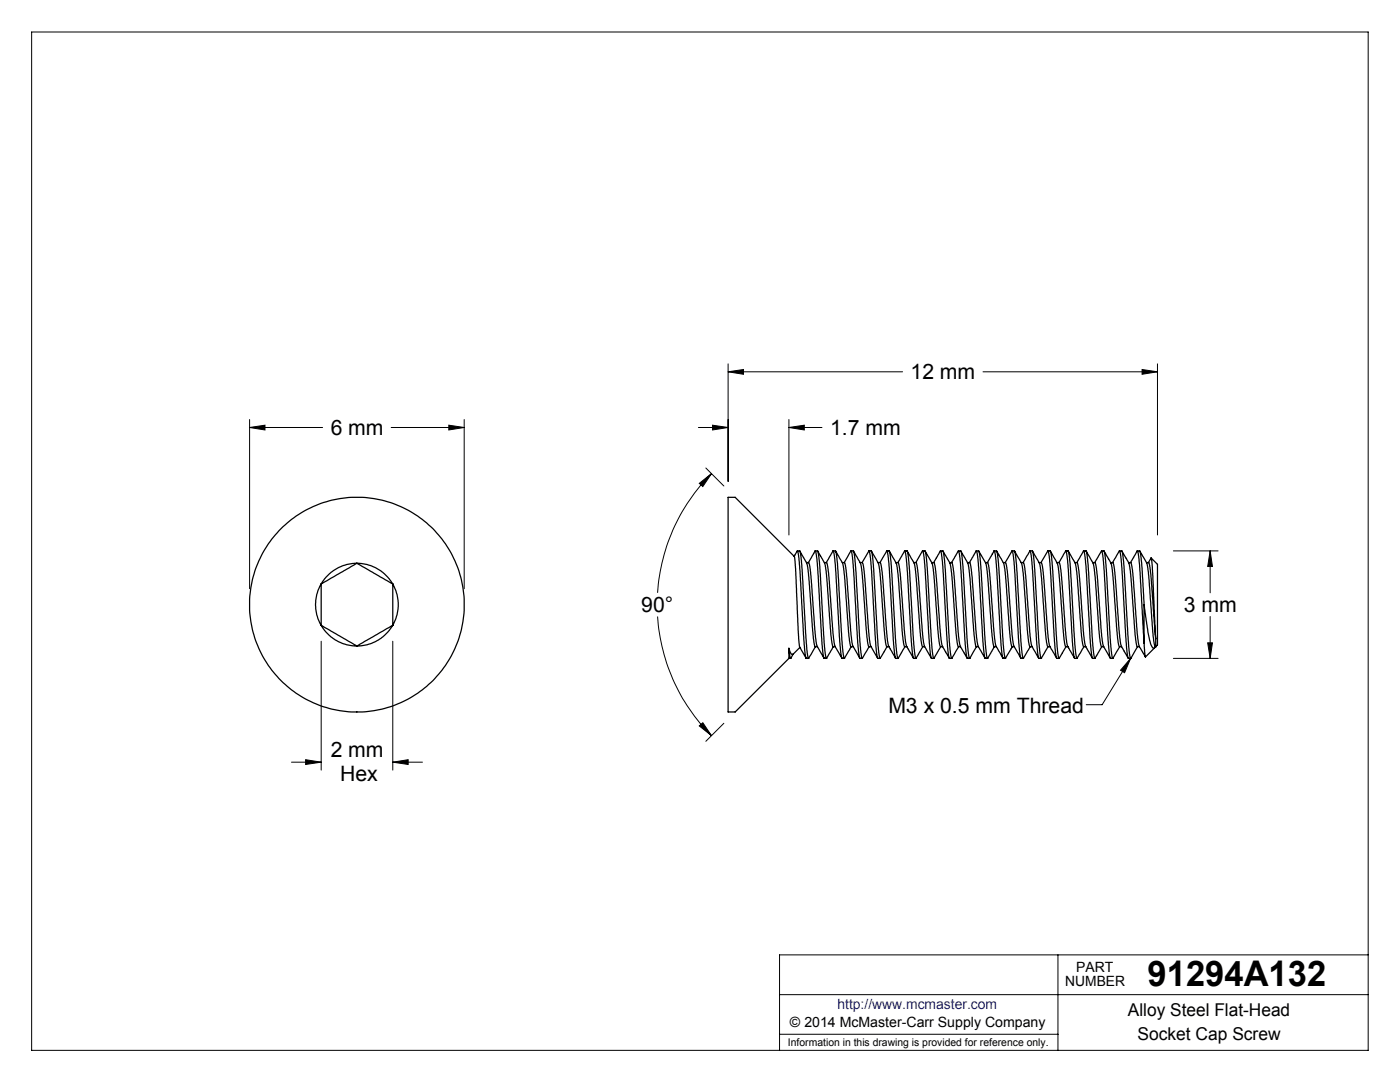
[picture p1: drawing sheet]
<svg xmlns="http://www.w3.org/2000/svg" width="279mm" height="216mm" viewBox="0 0 279 216" stroke-linecap="round" stroke-linejoin="round" font-family="sans-serif">
<g fill="none" stroke="#000" stroke-width=".2">
<path d="M6.3 6.4h266.7v203.2h-266.7zM145.3 74.2l3.1-.5v1zM145.3 72.6v23.5M145.3 74.2h34.8M196.2 74.2h34.8M227.9 73.7l3.1 .5-3.1 .5zM231 72.6v34.2M49.8 85.3l3.1-.5v1zM49.8 83.7v33.8M49.8 85.3h14.6M78.1 85.3h14.5M89.6 84.8l3 .5-3 .5z"/>
<path d="M92.6 83.7v33.8M139.4 85.3h5.9M139.6 96.4l2.4-1.9-1.7 2.6zM140.9 93.4l3.6 3.6M142 94.5a36.9 36.9 0 0 0-10.8 23.8M142.2 84.8l3.1 .5-3.1 .5zM157.4 85.3l3.1-.5v1zM157.4 85.3h6.6M157.4 83.7v23.1M234.2 109.9h8.9M241.5 109.9l.5 3.1h-1zM241.5 109.9v8.4"/>
<path d="M64.1 128v25.7M78.4 128v25.7M131.2 123a36.9 36.9 0 0 0 10.8 23.8M225.6 131.4l-1.2 2.8-.8-.5zM225.6 131.4l-5.6 9.2h-3.2M234.2 131.4h8.9M241 128.3h1l-.5 3.1zM241.5 123v8.4M58.2 152.1h5.9M61 151.6l3.1 .5-3.1 .4zM78.4 152.1l3.1-.5v.9zM78.4 152.1h5.9"/>
<path d="M139.6 144.9l.7-.7 1.7 2.6zM144.5 144.3l-3.6 3.6M155.6 198.5h117.4M211.1 190.5v19.1M273 190.5h-117.4v19.1M155.6 206.4h55.5"/>
</g>
<g fill="#000">
<path d="M225.6 131.4l-1.2 2.8-.8-.5z"/>
<path d="M49.8 85.3l3.1-.5v1zM89.6 84.8l3 .5-3 .5zM61 151.6l3.1 .5-3.1 .4zM78.4 152.1l3.1-.5v.9zM145.3 74.2l3.1-.5v1zM227.9 73.7l3.1 .5-3.1 .5zM241.5 109.9l.5 3.1h-1zM241 128.3h1l-.5 3.1zM142.2 84.8l3.1 .5-3.1 .5zM157.4 85.3l3.1-.5v1zM139.6 96.4l2.4-1.9-1.7 2.6zM139.6 144.9l.7-.7 1.7 2.6z"/>
</g>
<g fill="none" stroke="#000" stroke-width=".25">
<path d="M64.1 116.5a8.1 8.1 0 0 0 0 8.3M64.1 116.5v8.3M71.2 112.4l-7.1 4.1M71.2 112.4a8.3 8.3 0 0 0-7.1 4.1M71.2 112.4a8.4 8.4 0 0 1 7.2 4.1M71.2 112.4l7.2 4.1M78.4 116.5a8.3 8.3 0 0 1 0 8.3M78.4 116.5v8.3M158.5 111l.6-1.1 .3 1 .3 3.1 .9 15.8 .3 1.5 .5 .1M159.1 109.9l.5 .1 .3 1.2 1 17 .2 2.5 .3 .7 1.3-2.4M159.6 110l.9 1.6a5.1 5.1 0 0 1 .9 3.2l.9 12.5 .3 1.7h.5M160.9 112.3l.6 .1 .2 1.2 1 13.2a7.7 7.7 0 0 0 1.7 4.4v.1"/>
<path d="M161.3 112.3l1.4-2.4 .5 3.5 1 16.6 .2 1.3 .5 .1M162.7 109.9h.5l.1 .2 .2 2.1 1 16 .4 3.2 1.4-2.4M163.2 110l.7 1.2a6 6 0 0 1 1.1 3.8l.9 12.5 .3 1.4 .1 .1h.4M164.5 112.3h.4M164.9 112.3l.2 .4 .3 1.8 .9 12.6a5.3 5.3 0 0 0 1.2 3.4l.5 .8M164.9 112.3l1.4-2.4 .4 2.9 1 16.7 .3 1.8 .5 .1M166.3 109.9h.5l.2 1.5 1 16.1 .5 3.8 1.4-2.3M166.8 110l.6 1.1a6.7 6.7 0 0 1 1.2 4.2l.8 11.5 .3 1.9 .2 .3M168.1 112.3h.5l.3 1.5 1.1 14.3 .2 .9 1.4 2.3M168.5 112.3l1.4-2.4 .2 1.3 .3 2.5 .9 16.1 .3 1.5 .5 .1M169.9 109.9l.5 .1 .2 1.7 1 16.2 .3 3.1 .2 .4 1.4-2.4M170.4 110l.4 .7a6.4 6.4 0 0 1 1.3 4.3l.9 12.1 .3 1.8 .5 .1"/>
<path d="M171.7 112.3h.5l.2 1.2 1.2 14.8 .2 .6 1.4 2.4M172 112.3l1.4-2.4 .3 1 .3 3.1 .9 15.8 .3 1.5 .4 .1M173.4 109.9l.5 .1 .3 1.2 1 17.6 .4 2.6 1.4-2.4M173.9 110l.6 .9a7.5 7.5 0 0 1 1.2 4.7l.9 11.7 .3 1.7h.5M175.2 112.3l.6 .1 .3 1.9 1 13.2a5.9 5.9 0 0 0 1.2 3.1l.4 .7M175.6 112.3l1.4-2.4 .5 3.5 1 16.6 .2 1.3 .5 .1M177 109.9h.4l.2 .2 .2 2.1 1 16 .4 3.2 1.4-2.4M177.5 110l1.4 2.3 .2 1 .9 12.5 .3 2.5 .3 .7M178.8 112.3h.4M179.2 112.3l.2 .4 .3 1.8 .9 12.6a7.1 7.1 0 0 0 1.5 4l.2 .2M179.2 112.3l1.4-2.4 .2 1.2 .3 3.2 .9 15.2 .2 1.7 .2 .2h.4M180.6 109.9l.5 .1 .2 1.4 1 16.1 .4 3.8 1.5-2.3"/>
<path d="M181 110l1.4 2.2 .2 .8 1.1 13.8 .3 1.9 .2 .3M182.4 112.3h.4l.1 .1 .3 1.4 1.1 14.3 .2 .9 1.4 2.3M182.8 112.3l1.4-2.4 .2 1.3 .2 2.5 1 15.8 .2 1.8 .6 .1M184.2 109.9l.4 .1 .3 1.7 1 16.2 .2 2.6 .3 .9 1.3-2.4M184.6 110l1.5 2.7 .4 3.2 .8 11.2 .3 1.8 .5 .1M185.9 112.3h.5M186.3 112.3l1.4-2.4 .2 .5 .3 2.7 1 16.7 .2 1.5 .5 .1M186.4 112.3l.2 .7 .2 1.8 1 12.5a6 6 0 0 0 1.1 3.1l.5 .9M187.7 109.9l.5 .1 .3 1.9 .9 16 .3 2.3 .2 1.2 1.4-2.4M188.2 110l1 1.7a4.9 4.9 0 0 1 .7 3.1l.9 11.5 .3 2.2 .2 .5M189.5 112.3l.5 .1 .4 1.9 .9 13a7 7 0 0 0 1.4 3.4l.3 .6M189.9 112.3l1.4-2.4 .4 2.6 1.1 17.5 .2 1.3 .5 .1"/>
<path d="M191.3 109.9l.5 .1 .2 1.2 1 17 .5 3.2 1.4-2.4M191.8 110l.9 1.6a5.1 5.1 0 0 1 .8 3.2l1 12.7 .3 1.5h.5M193.1 112.3h.4M193.5 112.3l1.4-2.4 .2 1.2 .3 3.2 .9 15.2 .2 1.7 .1 .2h.5M193.5 112.3l.3 .8 .2 2.2 .9 11.8a8 8 0 0 0 1.5 4l.2 .2M194.8 109.9l.6 .1 .2 1.4 1 16.1 .4 3.8 1.4-2.3M195.3 110l1.4 2.3 .2 .7 1.1 13.8 .4 2.2M196.7 112.3h.4M197.1 112.3l1.3-2.4 .3 1.3 .2 2.5 .9 15.8 .3 1.8 .6 .1M197.1 112.3l.4 2.2 1 12.6a5.6 5.6 0 0 0 1.2 3.5l.5 .7M198.4 109.9l.5 .1 .3 1.7 1 16.8 .2 2 .3 .9 1.3-2.4M198.9 110l.7 1.2a6.6 6.6 0 0 1 1.1 4.1l.9 11.8 .2 1.6 .2 .3"/>
<path d="M200.2 112.3h.5l.3 1.8 1.1 13.2a4.7 4.7 0 0 0 1.2 3.2l.4 .8M200.6 112.3l1.4-2.4 .5 3.2 .9 16.7 .3 1.5 .5 .1M202 109.9h.5v.2l.3 1.6 .9 16.2 .2 2.3 .3 1.2 1.4-2.4M202.5 110l.4 .7a6.4 6.4 0 0 1 1.4 4.3l.9 12.9 .3 1.1h.5M203.8 112.3h.4M204.2 112.3l1.4-2.4 .2 1 .3 3.1 .9 16 .3 1.3 .5 .1M204.2 112.3l.3 .7 .2 2 1.1 13.4 .1 .5 1.4 2.4M205.6 109.9l.5 .1 .2 1.2 1 17 .5 3.2 1.4-2.4M206.1 110l.4 .8a6.2 6.2 0 0 1 1.3 4.2l.8 10.8 .2 2.3 .3 .9M207.4 112.3l.5 .1 .2 1.2 1.1 13.9a7 7 0 0 0 1.5 3.6l.2 .2M207.8 112.3l1.4-2.4 .4 3.5 1 16.6 .3 1.3 .4 .1M209.1 109.9l.6 .1 .2 1.4 1.1 17.6 .3 2.4 1.4-2.4"/>
<path d="M209.6 110l1.4 2.3 .2 .7 1.1 14.5 .3 1.4 .1 .1h.4M211 112.3h.3M211.3 112.3l.3 .6 .2 1.6 1.1 13.6 .2 .9 1.4 2.3M211.3 112.3l1.4-2.4 .5 3.8 .9 15.8 .3 1.8 .5 .1M212.7 109.9h.5l.3 1.5 1 17.1 .2 2 .2 .9 1.4-2.4M213.2 110l1.4 2.4 .1 .6 1.1 13.8 .3 1.9 .2 .3M214.5 112.3h.5l.3 1.8 1.2 14.2 .2 .8 1.3 2.2M214.9 112.3l1.4-2.4 .4 3.2 1 16.7 .3 1.5 .5 .1M216.3 109.9h.4l.1 .2 .3 1.6 .9 16.2 .2 2.3 .3 1.2 1.4-2.4M216.8 110l1.1 1.9a4.8 4.8 0 0 1 .6 2.9l.9 12.3 .3 1.8 .6 .1M218.1 112.3l.5 .1 .2 1.1 1.3 14.9 .1 .5 1.4 2.4M218.5 112.3l1.4-2.4 .2 1 .3 3.1 .9 16 .3 1.3 .5 .1"/>
<path d="M219.9 109.9l.4 .1 .3 1.2 1 17 .5 3.2 1.3-2.4M220.3 110l1.1 1.7a5.7 5.7 0 0 1 .7 3.3l.9 12.3 .3 1.7h.5M221.7 112.3l.5 .1 .2 1.2 1.1 13.9a6.5 6.5 0 0 0 1.1 2.9l.5 .9M222 112.3l1.4-2.4 .5 3.5 1 16.6 .2 1.3 .5 .1M223.4 109.9h.5l.1 .2 .3 2.1 .9 16.8 .4 2.4 1.4-2.4M223.9 110l1 1.7a5.5 5.5 0 0 1 .8 3.3l.9 12.5 .3 1.4 .1 .1h.4M225.2 112.3h.4M225.6 112.3l.2 .4 .3 1.8 .9 12.6a6.4 6.4 0 0 0 1.3 3.5l.3 .5M225.6 112.3l1.4-2.4 .4 2.9 .9 15.5M227 109.9h.5l.2 1 .6 9.7M227.5 110l1.4 2.4 .1 .6 1.1 13.8 .3 1.9 .2 .3M228.8 112.3h.5l.3 1.5 1 13.7"/>
<path d="M229.7 111.4l-.5 .9M229.7 111.4l.3 1.7 .6 14.4M229.7 111.3l1.3 1.3v16.1l-.4 .3M64.1 124.8l7.1 4.1M64.1 124.8a8.3 8.3 0 0 0 7.1 4.1M78.4 124.8a8.4 8.4 0 0 1-7.2 4.1M78.4 124.8l-7.2 4.1M157.4 129.4l.4 2 .5-.9M157.4 129.4v2M157.4 131.4h.4M159.6 129.2l1.3 2.1M159.6 129.2l-.3-3.5-.5-11.5-.3-3.2-11.8-11.8h-1.4v42.9h1.4l10.7-10.7"/>
<path d="M159.6 129.2l-1.4 1.4-.3-.1-.2-.3-.3-.8M169.9 129h.4M180.6 129h.4M184.2 129h.3M191.3 129h.4M198.4 129h.4M202 129h.4M209.1 129h.5M216.3 129h.4M228.3 128.3l.3 2.8 1.8-1.8M228.3 120.6l1 6.5a3.4 3.4 0 0 0 .9 2.2h.2l.2-.3M228.3 120.6v7.7"/>
<path d="M230.6 129h.1M230.6 127.5v1.5"/>
<circle cx="71.2" cy="120.6" r="21.4"/>
</g>
<text font-size="7.1" x="229" y="196.8">91294A132</text>
<g font-size="4.2">
<text x="181.7" y="75.6">12 mm</text>
<text x="66" y="86.7">6 mm</text>
<text x="165.7" y="86.7">1.7 mm</text>
<text x="128" y="122">90°</text>
<text x="236.3" y="122">3 mm</text>
<text x="177.3" y="142.2">M3 x 0.5 mm Thread</text>
<text x="66" y="151.1">2 mm</text>
<text x="67.9" y="155.8">Hex</text>
</g>
<g font-size="3.5">
<text x="225.1" y="202.8">Alloy Steel Flat-Head</text>
<text x="227" y="207.5">Socket Cap Screw</text>
</g>
<g font-size="2.8">
<text x="212.6" y="196.8">NUMBER</text>
<text x="214.8" y="194">PART</text>
<text x="157.7" y="205">© 2014 McMaster-Carr Supply Company</text>
</g>
<text font-size="2.8" fill="#00f" x="167.1" y="201.4">http://www.mcmaster.com</text>
<text font-size="2.1" x="157.3" y="208.6">Information in this drawing is provided for reference only.</text>
</svg>
